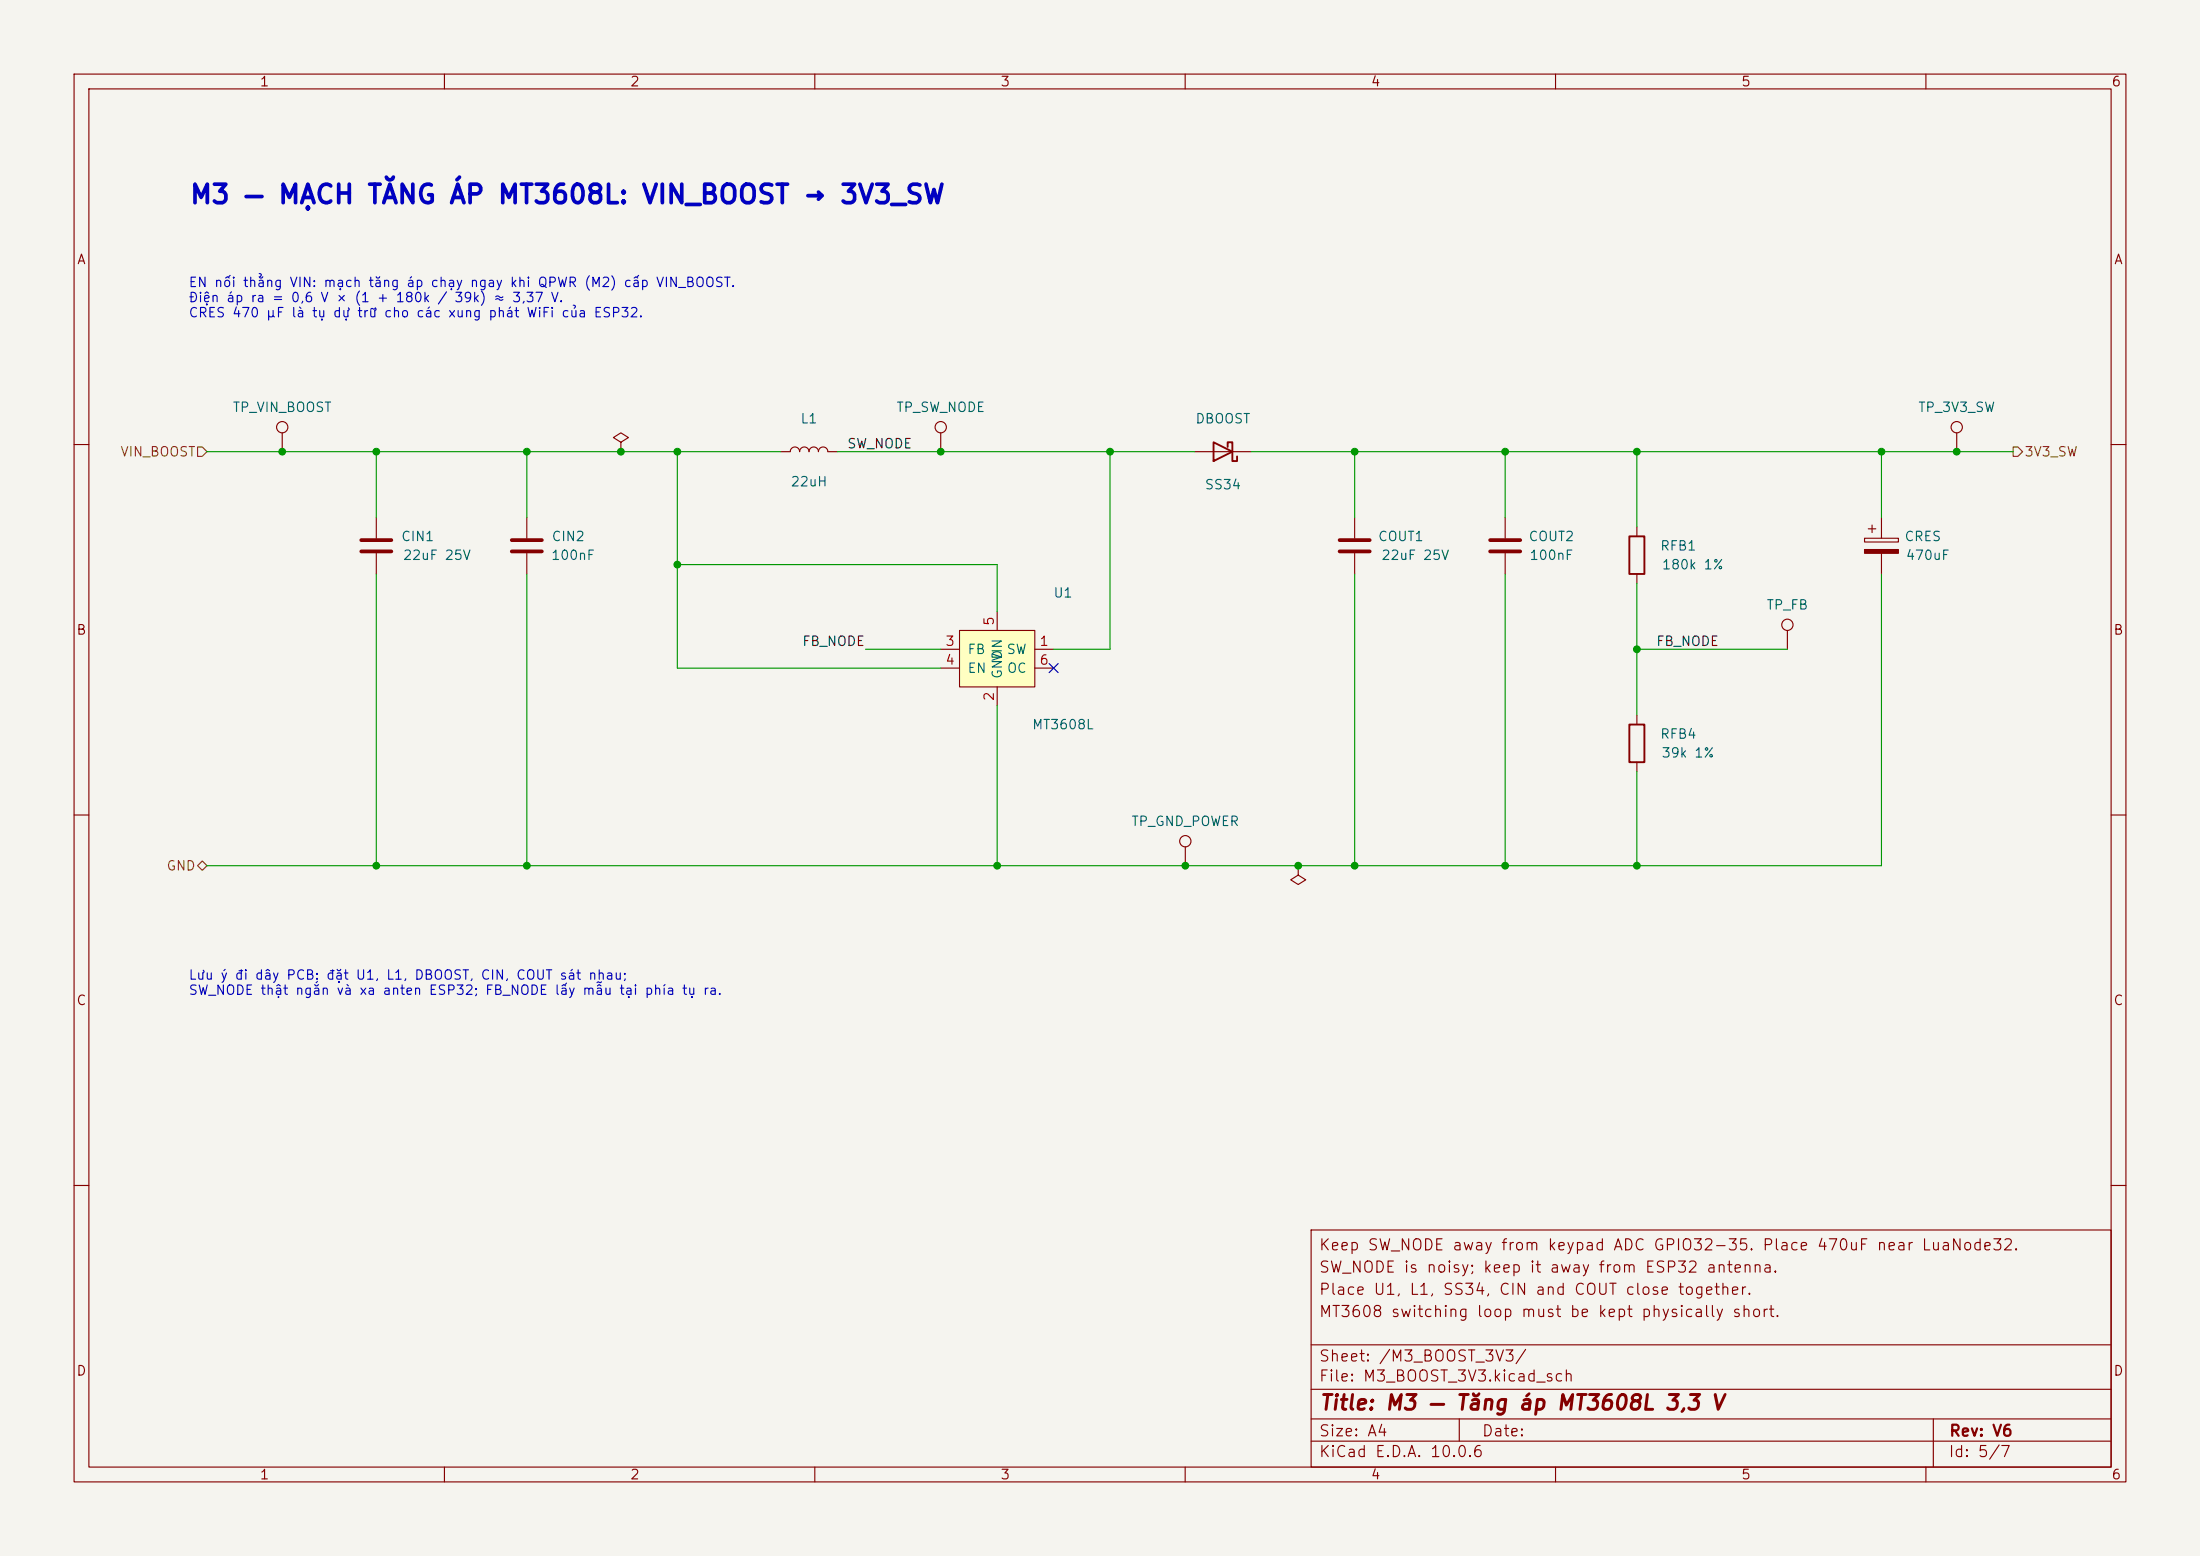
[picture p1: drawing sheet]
(kicad_sch
 (version 20260306)
 (generator "eeschema")
 (generator_version "10.0")
 (paper "A4")
 (title_block
  (title "M3 — Tăng áp MT3608L 3,3 V")
  (rev "V6")
  (comment 1 "MT3608 switching loop must be kept physically short.")
  (comment 2 "Place U1, L1, SS34, CIN and COUT close together.")
  (comment 3 "SW_NODE is noisy; keep it away from ESP32 antenna.")
  (comment 4 "Keep SW_NODE away from keypad ADC GPIO32-35. Place 470uF near LuaNode32."))
 (lib_symbols
  (symbol "Connector:TestPoint"
   (pin_numbers (hide yes))
   (pin_names
    (offset 0.762) (hide yes)) (exclude_from_sim no) (in_bom yes) (on_board yes)
   (in_pos_files yes)
   (duplicate_pin_numbers_are_jumpers no)
   (property "Reference" "TP" (at 0 6.858 0) (show_name no) (do_not_autoplace no) (effects (font (size 1.27 1.27))))
   (property "Value" "TestPoint" (at 0 5.08 0) (show_name no) (do_not_autoplace no) (effects (font (size 1.27 1.27))))
   (property "Footprint" "" (at 5.08 0 0) (show_name no) (do_not_autoplace no) (hide yes) (effects (font (size 1.27 1.27))))
   (property "Datasheet" "" (at 5.08 0 0) (show_name no) (do_not_autoplace no) (hide yes) (effects (font (size 1.27 1.27))))
   (property "Description" "test point" (at 0 0 0) (show_name no) (do_not_autoplace no) (hide yes) (effects (font (size 1.27 1.27))))
   (symbol "TestPoint_0_1"
    (circle (center 0 3.302) (radius 0.762) (stroke (width 0) (type default)) (fill (type none))))
   (symbol "TestPoint_1_1"
    (pin passive line (at 0 0 90) (length 2.54) (name "1" (effects (font (size 1.27 1.27)))) (number "1" (effects (font (size 1.27 1.27))))))
   (embedded_fonts no))
  (symbol "Device:C"
   (pin_numbers (hide yes))
   (pin_names
    (offset 0.254)) (exclude_from_sim no) (in_bom yes) (on_board yes)
   (in_pos_files yes)
   (duplicate_pin_numbers_are_jumpers no)
   (property "Reference" "C" (at 0.635 2.54 0) (show_name no) (do_not_autoplace no) (effects (font (size 1.27 1.27)) (justify left)))
   (property "Value" "C" (at 0.635 -2.54 0) (show_name no) (do_not_autoplace no) (effects (font (size 1.27 1.27)) (justify left)))
   (property "Footprint" "" (at 0.9652 -3.81 0) (show_name no) (do_not_autoplace no) (hide yes) (effects (font (size 1.27 1.27))))
   (property "Datasheet" "" (at 0 0 0) (show_name no) (do_not_autoplace no) (hide yes) (effects (font (size 1.27 1.27))))
   (property "Description" "Unpolarized capacitor" (at 0 0 0) (show_name no) (do_not_autoplace no) (hide yes) (effects (font (size 1.27 1.27))))
   (symbol "C_0_1"
    (polyline (pts (xy -2.032 0.762) (xy 2.032 0.762)) (stroke (width 0.508) (type default)) (fill (type none)))
    (polyline (pts (xy -2.032 -0.762) (xy 2.032 -0.762)) (stroke (width 0.508) (type default)) (fill (type none))))
   (symbol "C_1_1"
    (pin passive line (at 0 3.81 270) (length 2.794) (name "" (effects (font (size 1.27 1.27)))) (number "1" (effects (font (size 1.27 1.27)))))
    (pin passive line (at 0 -3.81 90) (length 2.794) (name "" (effects (font (size 1.27 1.27)))) (number "2" (effects (font (size 1.27 1.27))))))
   (embedded_fonts no))
  (symbol "Device:C_Polarized"
   (pin_numbers (hide yes))
   (pin_names
    (offset 0.254)) (exclude_from_sim no) (in_bom yes) (on_board yes)
   (in_pos_files yes)
   (duplicate_pin_numbers_are_jumpers no)
   (property "Reference" "C" (at 0.635 2.54 0) (show_name no) (do_not_autoplace no) (effects (font (size 1.27 1.27)) (justify left)))
   (property "Value" "C_Polarized" (at 0.635 -2.54 0) (show_name no) (do_not_autoplace no) (effects (font (size 1.27 1.27)) (justify left)))
   (property "Footprint" "" (at 0.9652 -3.81 0) (show_name no) (do_not_autoplace no) (hide yes) (effects (font (size 1.27 1.27))))
   (property "Datasheet" "" (at 0 0 0) (show_name no) (do_not_autoplace no) (hide yes) (effects (font (size 1.27 1.27))))
   (property "Description" "Polarized capacitor" (at 0 0 0) (show_name no) (do_not_autoplace no) (hide yes) (effects (font (size 1.27 1.27))))
   (symbol "C_Polarized_0_1"
    (rectangle (start -2.286 0.508) (end 2.286 1.016) (stroke (width 0) (type default)) (fill (type none)))
    (polyline (pts (xy -1.778 2.286) (xy -0.762 2.286)) (stroke (width 0) (type default)) (fill (type none)))
    (polyline (pts (xy -1.27 2.794) (xy -1.27 1.778)) (stroke (width 0) (type default)) (fill (type none)))
    (rectangle (start 2.286 -0.508) (end -2.286 -1.016) (stroke (width 0) (type default)) (fill (type outline))))
   (symbol "C_Polarized_1_1"
    (pin passive line (at 0 3.81 270) (length 2.794) (name "" (effects (font (size 1.27 1.27)))) (number "1" (effects (font (size 1.27 1.27)))))
    (pin passive line (at 0 -3.81 90) (length 2.794) (name "" (effects (font (size 1.27 1.27)))) (number "2" (effects (font (size 1.27 1.27))))))
   (embedded_fonts no))
  (symbol "Device:L"
   (pin_numbers (hide yes))
   (pin_names
    (offset 1.016) (hide yes)) (exclude_from_sim no) (in_bom yes) (on_board yes)
   (in_pos_files yes)
   (duplicate_pin_numbers_are_jumpers no)
   (property "Reference" "L" (at -1.27 0 90) (show_name no) (do_not_autoplace no) (effects (font (size 1.27 1.27))))
   (property "Value" "L" (at 1.905 0 90) (show_name no) (do_not_autoplace no) (effects (font (size 1.27 1.27))))
   (property "Footprint" "" (at 0 0 0) (show_name no) (do_not_autoplace no) (hide yes) (effects (font (size 1.27 1.27))))
   (property "Datasheet" "" (at 0 0 0) (show_name no) (do_not_autoplace no) (hide yes) (effects (font (size 1.27 1.27))))
   (property "Description" "Inductor" (at 0 0 0) (show_name no) (do_not_autoplace no) (hide yes) (effects (font (size 1.27 1.27))))
   (symbol "L_0_1"
    (arc (start 0 2.54) (mid 0.6323 1.905) (end 0 1.27) (stroke (width 0) (type default)) (fill (type none)))
    (arc (start 0 1.27) (mid 0.6323 0.635) (end 0 0) (stroke (width 0) (type default)) (fill (type none)))
    (arc (start 0 0) (mid 0.6323 -0.635) (end 0 -1.27) (stroke (width 0) (type default)) (fill (type none)))
    (arc (start 0 -1.27) (mid 0.6323 -1.905) (end 0 -2.54) (stroke (width 0) (type default)) (fill (type none))))
   (symbol "L_1_1"
    (pin passive line (at 0 3.81 270) (length 1.27) (name "1" (effects (font (size 1.27 1.27)))) (number "1" (effects (font (size 1.27 1.27)))))
    (pin passive line (at 0 -3.81 90) (length 1.27) (name "2" (effects (font (size 1.27 1.27)))) (number "2" (effects (font (size 1.27 1.27))))))
   (embedded_fonts no))
  (symbol "Device:R"
   (pin_numbers (hide yes))
   (pin_names
    (offset 0)) (exclude_from_sim no) (in_bom yes) (on_board yes)
   (in_pos_files yes)
   (duplicate_pin_numbers_are_jumpers no)
   (property "Reference" "R" (at 2.032 0 90) (show_name no) (do_not_autoplace no) (effects (font (size 1.27 1.27))))
   (property "Value" "R" (at 0 0 90) (show_name no) (do_not_autoplace no) (effects (font (size 1.27 1.27))))
   (property "Footprint" "" (at -1.778 0 90) (show_name no) (do_not_autoplace no) (hide yes) (effects (font (size 1.27 1.27))))
   (property "Datasheet" "" (at 0 0 0) (show_name no) (do_not_autoplace no) (hide yes) (effects (font (size 1.27 1.27))))
   (property "Description" "Resistor" (at 0 0 0) (show_name no) (do_not_autoplace no) (hide yes) (effects (font (size 1.27 1.27))))
   (symbol "R_0_1"
    (rectangle (start -1.016 -2.54) (end 1.016 2.54) (stroke (width 0.254) (type default)) (fill (type none))))
   (symbol "R_1_1"
    (pin passive line (at 0 3.81 270) (length 1.27) (name "" (effects (font (size 1.27 1.27)))) (number "1" (effects (font (size 1.27 1.27)))))
    (pin passive line (at 0 -3.81 90) (length 1.27) (name "" (effects (font (size 1.27 1.27)))) (number "2" (effects (font (size 1.27 1.27))))))
   (embedded_fonts no))
  (symbol "Diode:SS34"
   (pin_numbers (hide yes))
   (pin_names
    (offset 1.016) (hide yes)) (exclude_from_sim no) (in_bom yes) (on_board yes)
   (in_pos_files yes)
   (duplicate_pin_numbers_are_jumpers no)
   (property "Reference" "D" (at 0 2.54 0) (show_name no) (do_not_autoplace no) (effects (font (size 1.27 1.27))))
   (property "Value" "SS34" (at 0 -2.54 0) (show_name no) (do_not_autoplace no) (effects (font (size 1.27 1.27))))
   (property "Footprint" "Diode_SMD:D_SMA" (at 0 -4.445 0) (show_name no) (do_not_autoplace no) (hide yes) (effects (font (size 1.27 1.27))))
   (property "Datasheet" "https://www.vishay.com/docs/88751/ss32.pdf" (at 0 0 0) (show_name no) (do_not_autoplace no) (hide yes) (effects (font (size 1.27 1.27))))
   (property "Description" "40V 3A Schottky Diode, SMA" (at 0 0 0) (show_name no) (do_not_autoplace no) (hide yes) (effects (font (size 1.27 1.27))))
   (symbol "SS34_0_1"
    (polyline (pts (xy -1.905 0.635) (xy -1.905 1.27) (xy -1.27 1.27) (xy -1.27 -1.27) (xy -0.635 -1.27) (xy -0.635 -0.635)) (stroke (width 0.254) (type default)) (fill (type none)))
    (polyline (pts (xy 1.27 1.27) (xy 1.27 -1.27) (xy -1.27 0) (xy 1.27 1.27)) (stroke (width 0.254) (type default)) (fill (type none)))
    (polyline (pts (xy 1.27 0) (xy -1.27 0)) (stroke (width 0) (type default)) (fill (type none))))
   (symbol "SS34_1_1"
    (pin passive line (at -3.81 0 0) (length 2.54) (name "K" (effects (font (size 1.27 1.27)))) (number "1" (effects (font (size 1.27 1.27)))))
    (pin passive line (at 3.81 0 180) (length 2.54) (name "A" (effects (font (size 1.27 1.27)))) (number "2" (effects (font (size 1.27 1.27))))))
   (embedded_fonts no))
  (symbol "power:PWR_FLAG"
   (power global)
   (pin_numbers (hide yes))
   (pin_names
    (offset 0) (hide yes)) (exclude_from_sim no) (in_bom yes) (on_board yes)
   (in_pos_files yes)
   (duplicate_pin_numbers_are_jumpers no)
   (property "Reference" "#FLG" (at 0 1.905 0) (show_name no) (do_not_autoplace no) (hide yes) (effects (font (size 1.27 1.27))))
   (property "Value" "PWR_FLAG" (at 0 3.81 0) (show_name no) (do_not_autoplace no) (effects (font (size 1.27 1.27))))
   (property "Footprint" "" (at 0 0 0) (show_name no) (do_not_autoplace no) (hide yes) (effects (font (size 1.27 1.27))))
   (property "Datasheet" "" (at 0 0 0) (show_name no) (do_not_autoplace no) (hide yes) (effects (font (size 1.27 1.27))))
   (property "Description" "Special symbol for telling ERC where power comes from" (at 0 0 0) (show_name no) (do_not_autoplace no) (hide yes) (effects (font (size 1.27 1.27))))
   (symbol "PWR_FLAG_0_0"
    (pin power_out line (at 0 0 90) (length 0) (name "" (effects (font (size 1.27 1.27)))) (number "1" (effects (font (size 1.27 1.27))))))
   (symbol "PWR_FLAG_0_1"
    (polyline (pts (xy 0 0) (xy 0 1.27) (xy -1.016 1.905) (xy 0 2.54) (xy 1.016 1.905) (xy 0 1.27)) (stroke (width 0) (type default)) (fill (type none))))
   (embedded_fonts no))
  (symbol "quiz_remote_custom:MT3608L"
   (pin_names
    (offset 1.016)) (exclude_from_sim no) (in_bom yes) (on_board yes)
   (in_pos_files yes)
   (duplicate_pin_numbers_are_jumpers no)
   (property "Reference" "U" (at 0 0 0) (show_name no) (do_not_autoplace no) (effects (font (size 1.27 1.27))))
   (property "Value" "MT3608L" (at 0 -2.54 0) (show_name no) (do_not_autoplace no) (effects (font (size 1.27 1.27))))
   (property "Footprint" "Package_TO_SOT_SMD:SOT-23-6" (at 0 -5.08 0) (show_name no) (do_not_autoplace no) (hide yes) (effects (font (size 1.27 1.27))))
   (property "Datasheet" "https://datasheet.lcsc.com/datasheet/pdf/28bde6b2f6a53c067ef18a25e9ffed22.pdf?productCode=C2932326" (at 0 -7.62 0) (show_name no) (do_not_autoplace no) (hide yes) (effects (font (size 1.27 1.27))))
   (property "Description" "AEROSEMI MT3608L 2.5A 1.2MHz step-up converter with OC current-limit pin, SOT-23-6" (at 0 -10.16 0) (show_name no) (do_not_autoplace no) (hide yes) (effects (font (size 1.27 1.27))))
   (symbol "MT3608L_1_1"
    (rectangle (start -5.08 3.81) (end 5.08 -3.81) (stroke (width 0) (type default)) (fill (type background)))
    (pin output line (at 7.62 1.27 180) (length 2.54) (name "SW" (effects (font (size 1.27 1.27)))) (number "1" (effects (font (size 1.27 1.27)))))
    (pin power_in line (at 0 -6.35 90) (length 2.54) (name "GND" (effects (font (size 1.27 1.27)))) (number "2" (effects (font (size 1.27 1.27)))))
    (pin input line (at -7.62 1.27 0) (length 2.54) (name "FB" (effects (font (size 1.27 1.27)))) (number "3" (effects (font (size 1.27 1.27)))))
    (pin input line (at -7.62 -1.27 0) (length 2.54) (name "EN" (effects (font (size 1.27 1.27)))) (number "4" (effects (font (size 1.27 1.27)))))
    (pin power_in line (at 0 6.35 270) (length 2.54) (name "VIN" (effects (font (size 1.27 1.27)))) (number "5" (effects (font (size 1.27 1.27)))))
    (pin input line (at 7.62 -1.27 180) (length 2.54) (name "OC" (effects (font (size 1.27 1.27)))) (number "6" (effects (font (size 1.27 1.27))))))
   (embedded_fonts no)))
 (junction
  (at 38.1 60.96)
  (diameter 0))
 (junction
  (at 83.82 60.96)
  (diameter 0))
 (junction
  (at 50.8 60.96)
  (diameter 0))
 (junction
  (at 71.12 60.96)
  (diameter 0))
 (junction
  (at 91.44 60.96)
  (diameter 0))
 (junction
  (at 91.44 76.2)
  (diameter 0))
 (junction
  (at 127 60.96)
  (diameter 0))
 (junction
  (at 149.86 60.96)
  (diameter 0))
 (junction
  (at 264.16 60.96)
  (diameter 0))
 (junction
  (at 182.88 60.96)
  (diameter 0))
 (junction
  (at 203.2 60.96)
  (diameter 0))
 (junction
  (at 254 60.96)
  (diameter 0))
 (junction
  (at 220.98 60.96)
  (diameter 0))
 (junction
  (at 220.98 87.63)
  (diameter 0))
 (junction
  (at 160.02 116.84)
  (diameter 0))
 (junction
  (at 175.26 116.84)
  (diameter 0))
 (junction
  (at 50.8 116.84)
  (diameter 0))
 (junction
  (at 71.12 116.84)
  (diameter 0))
 (junction
  (at 134.62 116.84)
  (diameter 0))
 (junction
  (at 182.88 116.84)
  (diameter 0))
 (junction
  (at 203.2 116.84)
  (diameter 0))
 (junction
  (at 220.98 116.84)
  (diameter 0))
 (no_connect
  (at 142.24 90.17))
 (wire
  (pts (xy 27.94 60.96) (xy 105.41 60.96)))
 (wire
  (pts (xy 50.8 69.85) (xy 50.8 60.96)))
 (wire
  (pts (xy 71.12 69.85) (xy 71.12 60.96)))
 (wire
  (pts (xy 91.44 60.96) (xy 91.44 90.17)))
 (wire
  (pts (xy 91.44 90.17) (xy 127 90.17)))
 (wire
  (pts (xy 91.44 76.2) (xy 134.62 76.2)))
 (wire
  (pts (xy 134.62 76.2) (xy 134.62 82.55)))
 (wire
  (pts (xy 113.03 60.96) (xy 161.29 60.96)))
 (wire
  (pts (xy 149.86 60.96) (xy 149.86 87.63)))
 (wire
  (pts (xy 149.86 87.63) (xy 142.24 87.63)))
 (wire
  (pts (xy 168.91 60.96) (xy 271.78 60.96)))
 (wire
  (pts (xy 182.88 69.85) (xy 182.88 60.96)))
 (wire
  (pts (xy 203.2 69.85) (xy 203.2 60.96)))
 (wire
  (pts (xy 254 69.85) (xy 254 60.96)))
 (wire
  (pts (xy 220.98 71.12) (xy 220.98 60.96)))
 (wire
  (pts (xy 220.98 78.74) (xy 220.98 96.52)))
 (wire
  (pts (xy 220.98 87.63) (xy 241.3 87.63)))
 (wire
  (pts (xy 127 87.63) (xy 116.84 87.63)))
 (wire
  (pts (xy 27.94 116.84) (xy 254 116.84)))
 (wire
  (pts (xy 254 116.84) (xy 254 77.47)))
 (wire
  (pts (xy 50.8 77.47) (xy 50.8 116.84)))
 (wire
  (pts (xy 71.12 77.47) (xy 71.12 116.84)))
 (wire
  (pts (xy 134.62 95.25) (xy 134.62 116.84)))
 (wire
  (pts (xy 182.88 77.47) (xy 182.88 116.84)))
 (wire
  (pts (xy 203.2 77.47) (xy 203.2 116.84)))
 (wire
  (pts (xy 220.98 104.14) (xy 220.98 116.84)))
 (label "SW_NODE"
  (at 114.3 60.96 0)
  (effects (font (size 1.27 1.27)) (justify left bottom)))
 (label "FB_NODE"
  (at 223.52 87.63 0)
  (effects (font (size 1.27 1.27)) (justify left bottom)))
 (label "FB_NODE"
  (at 116.84 87.63 180)
  (effects (font (size 1.27 1.27)) (justify right bottom)))
 (hierarchical_label "VIN_BOOST"
  (shape input)
  (at 27.94 60.96 180)
  (effects (font (size 1.27 1.27)) (justify right)))
 (hierarchical_label "3V3_SW"
  (shape output)
  (at 271.78 60.96 0)
  (effects (font (size 1.27 1.27)) (justify left)))
 (hierarchical_label "GND"
  (shape bidirectional)
  (at 27.94 116.84 180)
  (effects (font (size 1.27 1.27)) (justify right)))
 (text "M3 — MẠCH TĂNG ÁP MT3608L: VIN_BOOST → 3V3_SW" (at 25.4 27.94 0) (effects (font (size 2.5 2.5) (bold yes)) (justify left bottom)))
 (text "EN nối thẳng VIN: mạch tăng áp chạy ngay khi QPWR (M2) cấp VIN_BOOST.\nĐiện áp ra = 0,6 V × (1 + 180k / 39k) ≈ 3,37 V.\nCRES 470 µF là tụ dự trữ cho các xung phát WiFi của ESP32." (at 25.4 43.18 0) (effects (font (size 1.27 1.27)) (justify left bottom)))
 (text "Lưu ý đi dây PCB: đặt U1, L1, DBOOST, CIN, COUT sát nhau;\nSW_NODE thật ngắn và xa anten ESP32; FB_NODE lấy mẫu tại phía tụ ra." (at 25.4 134.62 0) (effects (font (size 1.27 1.27)) (justify left bottom)))
 (symbol
  (lib_id "Connector:TestPoint")
  (at 264.16 60.96 0)
  (unit 1)
  (exclude_from_sim no)
  (in_bom no)
  (on_board yes)
  (dnp no)
  (property "Reference" "TP_3V3_SW" (at 264.16 54.96 0) (show_name no) (do_not_autoplace no) (effects (font (size 1.27 1.27))))
  (property "Value" "3V3_SW" (at 264.16 68.96 0) (hide yes) (show_name no) (do_not_autoplace no) (effects (font (size 1.27 1.27))))
  (property "Footprint" "TestPoint:TestPoint_Pad_D1.5mm" (at 264.16 60.96 0) (hide yes) (show_name no) (do_not_autoplace no) (effects (font (size 1.27 1.27))))
  (property "Datasheet" "~" (at 264.16 60.96 0) (hide yes) (show_name no) (do_not_autoplace no) (effects (font (size 1.27 1.27))))
  (property "Description" "" (at 264.16 60.96 0) (show_name no) (do_not_autoplace no) (effects (font (size 1.27 1.27))))
  (property "Implementation" "Bare PCB copper probe pad, F.Cu/F.Mask only; no installed part; retain PCB and net; placement must keep probe accessible." (at 264.16 60.96 0) (effects (font (size 1.27 1.27)) (hide yes)))
  (body_style 1)
  (in_pos_files yes)
  (pin "1"))
 (symbol
  (lib_id "Device:R")
  (at 220.98 100.33 0)
  (unit 1)
  (exclude_from_sim no)
  (in_bom yes)
  (on_board yes)
  (dnp no)
  (property "Reference" "RFB4" (at 226.58 99.06 0) (show_name no) (do_not_autoplace no) (effects (font (size 1.27 1.27))))
  (property "Value" "39k 1%" (at 227.88 101.6 0) (show_name no) (do_not_autoplace no) (effects (font (size 1.27 1.27))))
  (property "Footprint" "Resistor_SMD:R_0805_2012Metric" (at 220.98 100.33 0) (hide yes) (show_name no) (do_not_autoplace no) (effects (font (size 1.27 1.27))))
  (property "Datasheet" "https://www.kstmicro.com/wp-content/uploads/2024/07/PYu-RC_Group_51_RoHS_L_12-14.pdf" (at 220.98 100.33 0) (hide yes) (show_name no) (do_not_autoplace no) (effects (font (size 1.27 1.27))))
  (property "Description" "" (at 220.98 100.33 0) (show_name no) (do_not_autoplace no) (effects (font (size 1.27 1.27))))
  (property "Manufacturer" "Yageo" (at 220.98 100.33 0) (effects (font (size 1.27 1.27)) (hide yes)))
  (property "MPN" "RC0805FR-0739KL" (at 220.98 100.33 0) (effects (font (size 1.27 1.27)) (hide yes)))
  (body_style 1)
  (in_pos_files yes)
  (pin "1")
  (pin "2"))
 (symbol
  (lib_id "Device:R")
  (at 220.98 74.93 0)
  (unit 1)
  (exclude_from_sim no)
  (in_bom yes)
  (on_board yes)
  (dnp no)
  (property "Reference" "RFB1" (at 226.58 73.66 0) (show_name no) (do_not_autoplace no) (effects (font (size 1.27 1.27))))
  (property "Value" "180k 1%" (at 228.53 76.2 0) (show_name no) (do_not_autoplace no) (effects (font (size 1.27 1.27))))
  (property "Footprint" "Resistor_SMD:R_0805_2012Metric" (at 220.98 74.93 0) (hide yes) (show_name no) (do_not_autoplace no) (effects (font (size 1.27 1.27))))
  (property "Datasheet" "https://www.kstmicro.com/wp-content/uploads/2024/07/PYu-RC_Group_51_RoHS_L_12-14.pdf" (at 220.98 74.93 0) (hide yes) (show_name no) (do_not_autoplace no) (effects (font (size 1.27 1.27))))
  (property "Description" "" (at 220.98 74.93 0) (show_name no) (do_not_autoplace no) (effects (font (size 1.27 1.27))))
  (property "Manufacturer" "Yageo" (at 220.98 74.93 0) (effects (font (size 1.27 1.27)) (hide yes)))
  (property "MPN" "RC0805FR-07180KL" (at 220.98 74.93 0) (effects (font (size 1.27 1.27)) (hide yes)))
  (body_style 1)
  (in_pos_files yes)
  (pin "1")
  (pin "2"))
 (symbol
  (lib_id "Connector:TestPoint")
  (at 38.1 60.96 0)
  (unit 1)
  (exclude_from_sim no)
  (in_bom no)
  (on_board yes)
  (dnp no)
  (property "Reference" "TP_VIN_BOOST" (at 38.1 54.96 0) (show_name no) (do_not_autoplace no) (effects (font (size 1.27 1.27))))
  (property "Value" "VIN_BOOST" (at 38.1 68.96 0) (hide yes) (show_name no) (do_not_autoplace no) (effects (font (size 1.27 1.27))))
  (property "Footprint" "TestPoint:TestPoint_Pad_D1.5mm" (at 38.1 60.96 0) (hide yes) (show_name no) (do_not_autoplace no) (effects (font (size 1.27 1.27))))
  (property "Datasheet" "~" (at 38.1 60.96 0) (hide yes) (show_name no) (do_not_autoplace no) (effects (font (size 1.27 1.27))))
  (property "Description" "" (at 38.1 60.96 0) (show_name no) (do_not_autoplace no) (effects (font (size 1.27 1.27))))
  (property "Implementation" "Bare PCB copper probe pad, F.Cu/F.Mask only; no installed part; retain PCB and net; placement must keep probe accessible." (at 38.1 60.96 0) (effects (font (size 1.27 1.27)) (hide yes)))
  (body_style 1)
  (in_pos_files yes)
  (pin "1"))
 (symbol
  (lib_id "Device:C")
  (at 182.88 73.66 0)
  (unit 1)
  (exclude_from_sim no)
  (in_bom yes)
  (on_board yes)
  (dnp no)
  (property "Reference" "COUT1" (at 189.13 72.39 0) (show_name no) (do_not_autoplace no) (effects (font (size 1.27 1.27))))
  (property "Value" "22uF 25V" (at 191.08 74.93 0) (show_name no) (do_not_autoplace no) (effects (font (size 1.27 1.27))))
  (property "Footprint" "Capacitor_SMD:C_1210_3225Metric" (at 182.88 73.66 0) (hide yes) (show_name no) (do_not_autoplace no) (effects (font (size 1.27 1.27))))
  (property "Datasheet" "" (at 182.88 73.66 0) (hide yes) (show_name no) (do_not_autoplace no) (effects (font (size 1.27 1.27))))
  (property "Description" "" (at 182.88 73.66 0) (show_name no) (do_not_autoplace no) (effects (font (size 1.27 1.27))))
  (property "Candidate MPN" "TDK C3225X7R1C226M250AC" (at 182.88 73.66 0) (hide yes) (show_name no) (do_not_autoplace no) (effects (font (size 1.27 1.27))))
  (property "Manufacturer" "Yageo" (at 182.88 73.66 0) (effects (font (size 1.27 1.27)) (hide yes)))
  (property "MPN" "Supplier_22uF_25V_1210" (at 182.88 73.66 0) (effects (font (size 1.27 1.27)) (hide yes)))
  (property "Ratings" "22uF25V1210; vendorSKUidentityonly; effectiveC/DCbiasnotguaranteed; mandatoryboostrippleandRFdroophardwarevalidation" (at 182.88 73.66 0) (effects (font (size 1.27 1.27)) (hide yes)))
  (property "Supplier" "ThegioiIC" (at 182.88 73.66 0) (effects (font (size 1 1)) (hide yes)))
  (body_style 1)
  (in_pos_files yes)
  (pin "2")
  (pin "1"))
 (symbol
  (lib_id "power:PWR_FLAG")
  (at 83.82 60.96 0)
  (unit 1)
  (exclude_from_sim no)
  (in_bom yes)
  (on_board yes)
  (dnp no)
  (property "Reference" "#PWR24631" (at 83.82 54.61 0) (hide yes) (show_name no) (do_not_autoplace no) (effects (font (size 1.27 1.27))))
  (property "Value" "PWR_FLAG" (at 93.82 65.96 0) (hide yes) (show_name no) (do_not_autoplace no) (effects (font (size 1.27 1.27))))
  (property "Footprint" "" (at 83.82 60.96 0) (hide yes) (show_name no) (do_not_autoplace no) (effects (font (size 1.27 1.27))))
  (property "Datasheet" "~" (at 83.82 60.96 0) (hide yes) (show_name no) (do_not_autoplace no) (effects (font (size 1.27 1.27))))
  (property "Description" "" (at 83.82 60.96 0) (show_name no) (do_not_autoplace no) (effects (font (size 1.27 1.27))))
  (body_style 1)
  (in_pos_files yes)
  (pin "1"))
 (symbol
  (lib_id "Device:C_Polarized")
  (at 254 73.66 0)
  (unit 1)
  (exclude_from_sim no)
  (in_bom yes)
  (on_board yes)
  (dnp no)
  (property "Reference" "CRES" (at 259.6 72.39 0) (show_name no) (do_not_autoplace no) (effects (font (size 1.27 1.27))))
  (property "Value" "470uF" (at 260.25 74.93 0) (show_name no) (do_not_autoplace no) (effects (font (size 1.27 1.27))))
  (property "Footprint" "quiz_remote_physical:CRES_IC4172_D8_P3.50_Prototype" (at 254 73.66 0) (hide yes) (show_name no) (do_not_autoplace no) (effects (font (size 1.27 1.27))))
  (property "Datasheet" "https://www.thegioiic.com/tu-hoa-470uf-16v-8x12-5mm-xuyen-lo" (at 254 73.66 0) (hide yes) (show_name no) (do_not_autoplace no) (effects (font (size 1.27 1.27))))
  (property "Description" "" (at 254 73.66 0) (show_name no) (do_not_autoplace no) (effects (font (size 1.27 1.27))))
  (property "Footprint Note" "470uF THT; diameter/lead pitch pending selected part" (at 254 73.66 0) (hide yes) (show_name no) (do_not_autoplace no) (effects (font (size 1.27 1.27))))
  (property "Manufacturer" "JWCO" (at 254 73.66 0) (effects (font (size 1.27 1.27)) (hide yes)))
  (property "MPN" "IC4172_supplier_identity_NO_exact_MPN" (at 254 73.66 0) (effects (font (size 1.27 1.27)) (hide yes)))
  (property "Ratings" "470uF16V+/-20%,D8H12.5P3.5; noESRinferred;1positive2negative;1mmPTH/2mmpad" (at 254 73.66 0) (effects (font (size 1.27 1.27)) (hide yes)))
  (property "Supplier" "ThegioiIC" (at 254 73.66 0) (effects (font (size 1 1)) (hide yes)))
  (property "FootprintStatus" "PROTOTYPE_ACCEPTED_WITH_POST_PROCUREMENT_FIT_CHECK" (at 254 73.66 0) (effects (font (size 1 1)) (hide yes)))
  (body_style 1)
  (in_pos_files yes)
  (pin "1")
  (pin "2"))
 (symbol
  (lib_id "Connector:TestPoint")
  (at 160.02 116.84 0)
  (unit 1)
  (exclude_from_sim no)
  (in_bom no)
  (on_board yes)
  (dnp no)
  (property "Reference" "TP_GND_POWER" (at 160.02 110.84 0) (show_name no) (do_not_autoplace no) (effects (font (size 1.27 1.27))))
  (property "Value" "GND" (at 160.02 124.84 0) (hide yes) (show_name no) (do_not_autoplace no) (effects (font (size 1.27 1.27))))
  (property "Footprint" "TestPoint:TestPoint_Pad_D1.5mm" (at 160.02 116.84 0) (hide yes) (show_name no) (do_not_autoplace no) (effects (font (size 1.27 1.27))))
  (property "Datasheet" "~" (at 160.02 116.84 0) (hide yes) (show_name no) (do_not_autoplace no) (effects (font (size 1.27 1.27))))
  (property "Description" "" (at 160.02 116.84 0) (show_name no) (do_not_autoplace no) (effects (font (size 1.27 1.27))))
  (property "Implementation" "Bare PCB copper probe pad, F.Cu/F.Mask only; no installed part; retain PCB and net; placement must keep probe accessible." (at 160.02 116.84 0) (effects (font (size 1.27 1.27)) (hide yes)))
  (body_style 1)
  (in_pos_files yes)
  (pin "1"))
 (symbol
  (lib_id "Device:C")
  (at 203.2 73.66 0)
  (unit 1)
  (exclude_from_sim no)
  (in_bom yes)
  (on_board yes)
  (dnp no)
  (property "Reference" "COUT2" (at 209.45 72.39 0) (show_name no) (do_not_autoplace no) (effects (font (size 1.27 1.27))))
  (property "Value" "100nF" (at 209.45 74.93 0) (show_name no) (do_not_autoplace no) (effects (font (size 1.27 1.27))))
  (property "Footprint" "Capacitor_SMD:C_0805_2012Metric" (at 203.2 73.66 0) (hide yes) (show_name no) (do_not_autoplace no) (effects (font (size 1.27 1.27))))
  (property "Datasheet" "https://search.kemet.com/download/specsheet/C0805C104K5RACTU" (at 203.2 73.66 0) (hide yes) (show_name no) (do_not_autoplace no) (effects (font (size 1.27 1.27))))
  (property "Description" "" (at 203.2 73.66 0) (show_name no) (do_not_autoplace no) (effects (font (size 1.27 1.27))))
  (property "Manufacturer" "KEMET" (at 203.2 73.66 0) (effects (font (size 1.27 1.27)) (hide yes)))
  (property "MPN" "C0805C104K5RACTU" (at 203.2 73.66 0) (effects (font (size 1.27 1.27)) (hide yes)))
  (property "Ratings" "100nF +/-10%,50V,X7R,0805; prototype hand-solderable." (at 203.2 73.66 0) (effects (font (size 1.27 1.27)) (hide yes)))
  (body_style 1)
  (in_pos_files yes)
  (pin "2")
  (pin "1"))
 (symbol
  (lib_id "Diode:SS34")
  (at 165.1 60.96 180)
  (unit 1)
  (exclude_from_sim no)
  (in_bom yes)
  (on_board yes)
  (dnp no)
  (property "Reference" "DBOOST" (at 165.1 56.5 0) (show_name no) (do_not_autoplace no) (effects (font (size 1.27 1.27))))
  (property "Value" "SS34" (at 165.1 65.4 0) (show_name no) (do_not_autoplace no) (effects (font (size 1.27 1.27))))
  (property "Footprint" "Diode_SMD:D_SMC" (at 165.1 60.96 180) (hide yes) (show_name no) (do_not_autoplace no) (effects (font (size 1.27 1.27))))
  (property "Datasheet" "https://www.vishay.com/docs/88751/ss32.pdf" (at 165.1 60.96 0) (hide yes) (show_name no) (do_not_autoplace no) (effects (font (size 1.27 1.27))))
  (property "Description" "" (at 165.1 60.96 0) (show_name no) (do_not_autoplace no) (effects (font (size 1.27 1.27))))
  (property "Selected Manufacturer" "Will Semiconductor" (at 165.1 60.96 180) (hide yes) (show_name no) (do_not_autoplace no) (effects (font (size 1.27 1.27))))
  (property "Selected Datasheet" "https://jin-hua.com.tw/upload/product/SS34-SMA%20DO-214AC.pdf" (at 165.1 60.96 180) (hide yes) (show_name no) (do_not_autoplace no) (effects (font (size 1.27 1.27))))
  (property "Manufacturer" "Vishay" (at 165.1 60.96 0) (effects (font (size 1.27 1.27)) (hide yes)))
  (property "MPN" "SS34-E3/57T" (at 165.1 60.96 0) (effects (font (size 1.27 1.27)) (hide yes)))
  (property "PinAudit" "Exact VishaySS34 is SMC/DO214AB, NOT generic SMA; footprint1=cathode band,2=anode;3A/40V,57T reel packaging. Larger documented package chosen; polarity unchanged." (at 165.1 60.96 0) (effects (font (size 1.27 1.27)) (hide yes)))
  (body_style 1)
  (in_pos_files yes)
  (pin "2")
  (pin "1"))
 (symbol
  (lib_id "Connector:TestPoint")
  (at 241.3 87.63 0)
  (unit 1)
  (exclude_from_sim no)
  (in_bom no)
  (on_board yes)
  (dnp no)
  (property "Reference" "TP_FB" (at 241.3 81.63 0) (show_name no) (do_not_autoplace no) (effects (font (size 1.27 1.27))))
  (property "Value" "FB_NODE" (at 241.3 95.63 0) (hide yes) (show_name no) (do_not_autoplace no) (effects (font (size 1.27 1.27))))
  (property "Footprint" "TestPoint:TestPoint_Pad_D1.5mm" (at 241.3 87.63 0) (hide yes) (show_name no) (do_not_autoplace no) (effects (font (size 1.27 1.27))))
  (property "Datasheet" "~" (at 241.3 87.63 0) (hide yes) (show_name no) (do_not_autoplace no) (effects (font (size 1.27 1.27))))
  (property "Description" "" (at 241.3 87.63 0) (show_name no) (do_not_autoplace no) (effects (font (size 1.27 1.27))))
  (property "Implementation" "Bare PCB copper probe pad, F.Cu/F.Mask only; no installed part; retain PCB and net; placement must keep probe accessible." (at 241.3 87.63 0) (effects (font (size 1.27 1.27)) (hide yes)))
  (body_style 1)
  (in_pos_files yes)
  (pin "1"))
 (symbol
  (lib_id "Device:C")
  (at 50.8 73.66 0)
  (unit 1)
  (exclude_from_sim no)
  (in_bom yes)
  (on_board yes)
  (dnp no)
  (property "Reference" "CIN1" (at 56.4 72.39 0) (show_name no) (do_not_autoplace no) (effects (font (size 1.27 1.27))))
  (property "Value" "22uF 25V" (at 59 74.93 0) (show_name no) (do_not_autoplace no) (effects (font (size 1.27 1.27))))
  (property "Footprint" "Capacitor_SMD:C_1210_3225Metric" (at 50.8 73.66 0) (hide yes) (show_name no) (do_not_autoplace no) (effects (font (size 1.27 1.27))))
  (property "Datasheet" "" (at 50.8 73.66 0) (hide yes) (show_name no) (do_not_autoplace no) (effects (font (size 1.27 1.27))))
  (property "Description" "" (at 50.8 73.66 0) (show_name no) (do_not_autoplace no) (effects (font (size 1.27 1.27))))
  (property "Candidate MPN" "TDK C3225X7R1C226M250AC" (at 50.8 73.66 0) (hide yes) (show_name no) (do_not_autoplace no) (effects (font (size 1.27 1.27))))
  (property "Manufacturer" "Yageo" (at 50.8 73.66 0) (effects (font (size 1.27 1.27)) (hide yes)))
  (property "MPN" "Supplier_22uF_25V_1210" (at 50.8 73.66 0) (effects (font (size 1.27 1.27)) (hide yes)))
  (property "Ratings" "22uF25V1210; vendorSKUidentityonly; effectiveC/DCbiasnotguaranteed; mandatoryboostrippleandRFdroophardwarevalidation" (at 50.8 73.66 0) (effects (font (size 1.27 1.27)) (hide yes)))
  (property "Supplier" "ThegioiIC" (at 50.8 73.66 0) (effects (font (size 1 1)) (hide yes)))
  (body_style 1)
  (in_pos_files yes)
  (pin "2")
  (pin "1"))
 (symbol
  (lib_id "quiz_remote_custom:MT3608L")
  (at 134.62 88.9 0)
  (unit 1)
  (exclude_from_sim no)
  (in_bom yes)
  (on_board yes)
  (dnp no)
  (property "Reference" "U1" (at 143.51 80.01 0) (show_name no) (do_not_autoplace no) (effects (font (size 1.27 1.27))))
  (property "Value" "MT3608L" (at 143.51 97.79 0) (show_name no) (do_not_autoplace no) (effects (font (size 1.27 1.27))))
  (property "Footprint" "Package_TO_SOT_SMD:SOT-23-6" (at 134.62 88.9 0) (hide yes) (show_name no) (do_not_autoplace no) (effects (font (size 1.27 1.27))))
  (property "Datasheet" "https://datasheet.lcsc.com/datasheet/pdf/28bde6b2f6a53c067ef18a25e9ffed22.pdf?productCode=C2932326" (at 134.62 88.9 0) (hide yes) (show_name no) (do_not_autoplace no) (effects (font (size 1.27 1.27))))
  (property "Description" "" (at 134.62 88.9 0) (show_name no) (do_not_autoplace no) (effects (font (size 1.27 1.27))))
  (property "Manufacturer" "XI'AN Aerosemi Tech" (at 134.62 88.9 0) (effects (font (size 1.27 1.27)) (hide yes)))
  (property "MPN" "MT3608L" (at 134.62 88.9 0) (effects (font (size 1.27 1.27)) (hide yes)))
  (property "PinAudit" "SOT23-6:1=SW,2=GND,3=FB,4=EN,5=VIN,6=OC(NC); exact MT3608L manufacturer drawing, not older MT3608 generic pin6 naming." (at 134.62 88.9 0) (effects (font (size 1.27 1.27)) (hide yes)))
  (body_style 1)
  (in_pos_files yes)
  (pin "1")
  (pin "2")
  (pin "3")
  (pin "5")
  (pin "6")
  (pin "4"))
 (symbol
  (lib_id "Device:L")
  (at 109.22 60.96 90)
  (unit 1)
  (exclude_from_sim no)
  (in_bom yes)
  (on_board yes)
  (dnp no)
  (property "Reference" "L1" (at 109.22 56.5 90) (show_name no) (do_not_autoplace no) (effects (font (size 1.27 1.27))))
  (property "Value" "22uH" (at 109.22 65 90) (show_name no) (do_not_autoplace no) (effects (font (size 1.27 1.27))))
  (property "Footprint" "quiz_remote_physical:L_8D43_220_ThegioiIC" (at 109.22 60.96 0) (hide yes) (show_name no) (do_not_autoplace no) (effects (font (size 1.27 1.27))))
  (property "Datasheet" "https://file.thegioiic.com/upload/large/3406.jpg" (at 109.22 60.96 0) (hide yes) (show_name no) (do_not_autoplace no) (effects (font (size 1.27 1.27))))
  (property "Description" "" (at 109.22 60.96 0) (show_name no) (do_not_autoplace no) (effects (font (size 1.27 1.27))))
  (property "Candidate Part" "8D43-220; exact manufacturer/land pattern pending" (at 109.22 60.96 0) (hide yes) (show_name no) (do_not_autoplace no) (effects (font (size 1.27 1.27))))
  (property "Manufacturer" "OEM" (at 109.22 60.96 0) (effects (font (size 1.27 1.27)) (hide yes)))
  (property "MPN" "8D43-220" (at 109.22 60.96 0) (effects (font (size 1.27 1.27)) (hide yes)))
  (property "Ratings" "22uH3.25Alisted;protoaccepted; drawingtolerance30%diagnostic; no unrelatedDCR/Isat transfer" (at 109.22 60.96 0) (effects (font (size 1.27 1.27)) (hide yes)))
  (property "Supplier" "ThegioiIC" (at 109.22 60.96 0) (effects (font (size 1 1)) (hide yes)))
  (property "FootprintStatus" "PROTOTYPE_ACCEPTED_WITH_POST_ASSEMBLY_VALIDATION" (at 109.22 60.96 0) (effects (font (size 1 1)) (hide yes)))
  (body_style 1)
  (in_pos_files yes)
  (pin "1")
  (pin "2"))
 (symbol
  (lib_id "Device:C")
  (at 71.12 73.66 0)
  (unit 1)
  (exclude_from_sim no)
  (in_bom yes)
  (on_board yes)
  (dnp no)
  (property "Reference" "CIN2" (at 76.72 72.39 0) (show_name no) (do_not_autoplace no) (effects (font (size 1.27 1.27))))
  (property "Value" "100nF" (at 77.37 74.93 0) (show_name no) (do_not_autoplace no) (effects (font (size 1.27 1.27))))
  (property "Footprint" "Capacitor_SMD:C_0805_2012Metric" (at 71.12 73.66 0) (hide yes) (show_name no) (do_not_autoplace no) (effects (font (size 1.27 1.27))))
  (property "Datasheet" "https://search.kemet.com/download/specsheet/C0805C104K5RACTU" (at 71.12 73.66 0) (hide yes) (show_name no) (do_not_autoplace no) (effects (font (size 1.27 1.27))))
  (property "Description" "" (at 71.12 73.66 0) (show_name no) (do_not_autoplace no) (effects (font (size 1.27 1.27))))
  (property "Manufacturer" "KEMET" (at 71.12 73.66 0) (effects (font (size 1.27 1.27)) (hide yes)))
  (property "MPN" "C0805C104K5RACTU" (at 71.12 73.66 0) (effects (font (size 1.27 1.27)) (hide yes)))
  (property "Ratings" "100nF +/-10%,50V,X7R,0805; prototype hand-solderable." (at 71.12 73.66 0) (effects (font (size 1.27 1.27)) (hide yes)))
  (body_style 1)
  (in_pos_files yes)
  (pin "2")
  (pin "1"))
 (symbol
  (lib_id "Connector:TestPoint")
  (at 127 60.96 0)
  (unit 1)
  (exclude_from_sim no)
  (in_bom no)
  (on_board yes)
  (dnp no)
  (property "Reference" "TP_SW_NODE" (at 127 54.96 0) (show_name no) (do_not_autoplace no) (effects (font (size 1.27 1.27))))
  (property "Value" "SW_NODE" (at 127 68.96 0) (hide yes) (show_name no) (do_not_autoplace no) (effects (font (size 1.27 1.27))))
  (property "Footprint" "TestPoint:TestPoint_Pad_D1.5mm" (at 127 60.96 0) (hide yes) (show_name no) (do_not_autoplace no) (effects (font (size 1.27 1.27))))
  (property "Datasheet" "~" (at 127 60.96 0) (hide yes) (show_name no) (do_not_autoplace no) (effects (font (size 1.27 1.27))))
  (property "Description" "" (at 127 60.96 0) (show_name no) (do_not_autoplace no) (effects (font (size 1.27 1.27))))
  (property "Implementation" "Bare PCB copper probe pad, F.Cu/F.Mask only; no installed part; retain PCB and net; placement must keep probe accessible." (at 127 60.96 0) (effects (font (size 1.27 1.27)) (hide yes)))
  (body_style 1)
  (in_pos_files yes)
  (pin "1"))
 (symbol
  (lib_id "power:PWR_FLAG")
  (at 175.26 116.84 180)
  (unit 1)
  (exclude_from_sim no)
  (in_bom yes)
  (on_board yes)
  (dnp no)
  (property "Reference" "#PWR11386" (at 175.26 110.49 180) (hide yes) (show_name no) (do_not_autoplace no) (effects (font (size 1.27 1.27))))
  (property "Value" "PWR_FLAG" (at 185.26 121.84 0) (hide yes) (show_name no) (do_not_autoplace no) (effects (font (size 1.27 1.27))))
  (property "Footprint" "" (at 175.26 116.84 180) (hide yes) (show_name no) (do_not_autoplace no) (effects (font (size 1.27 1.27))))
  (property "Datasheet" "~" (at 175.26 116.84 0) (hide yes) (show_name no) (do_not_autoplace no) (effects (font (size 1.27 1.27))))
  (property "Description" "" (at 175.26 116.84 0) (show_name no) (do_not_autoplace no) (effects (font (size 1.27 1.27))))
  (body_style 1)
  (in_pos_files yes)
  (pin "1"))
 (sheet_instances
  (path ""
   (page "1"))))
